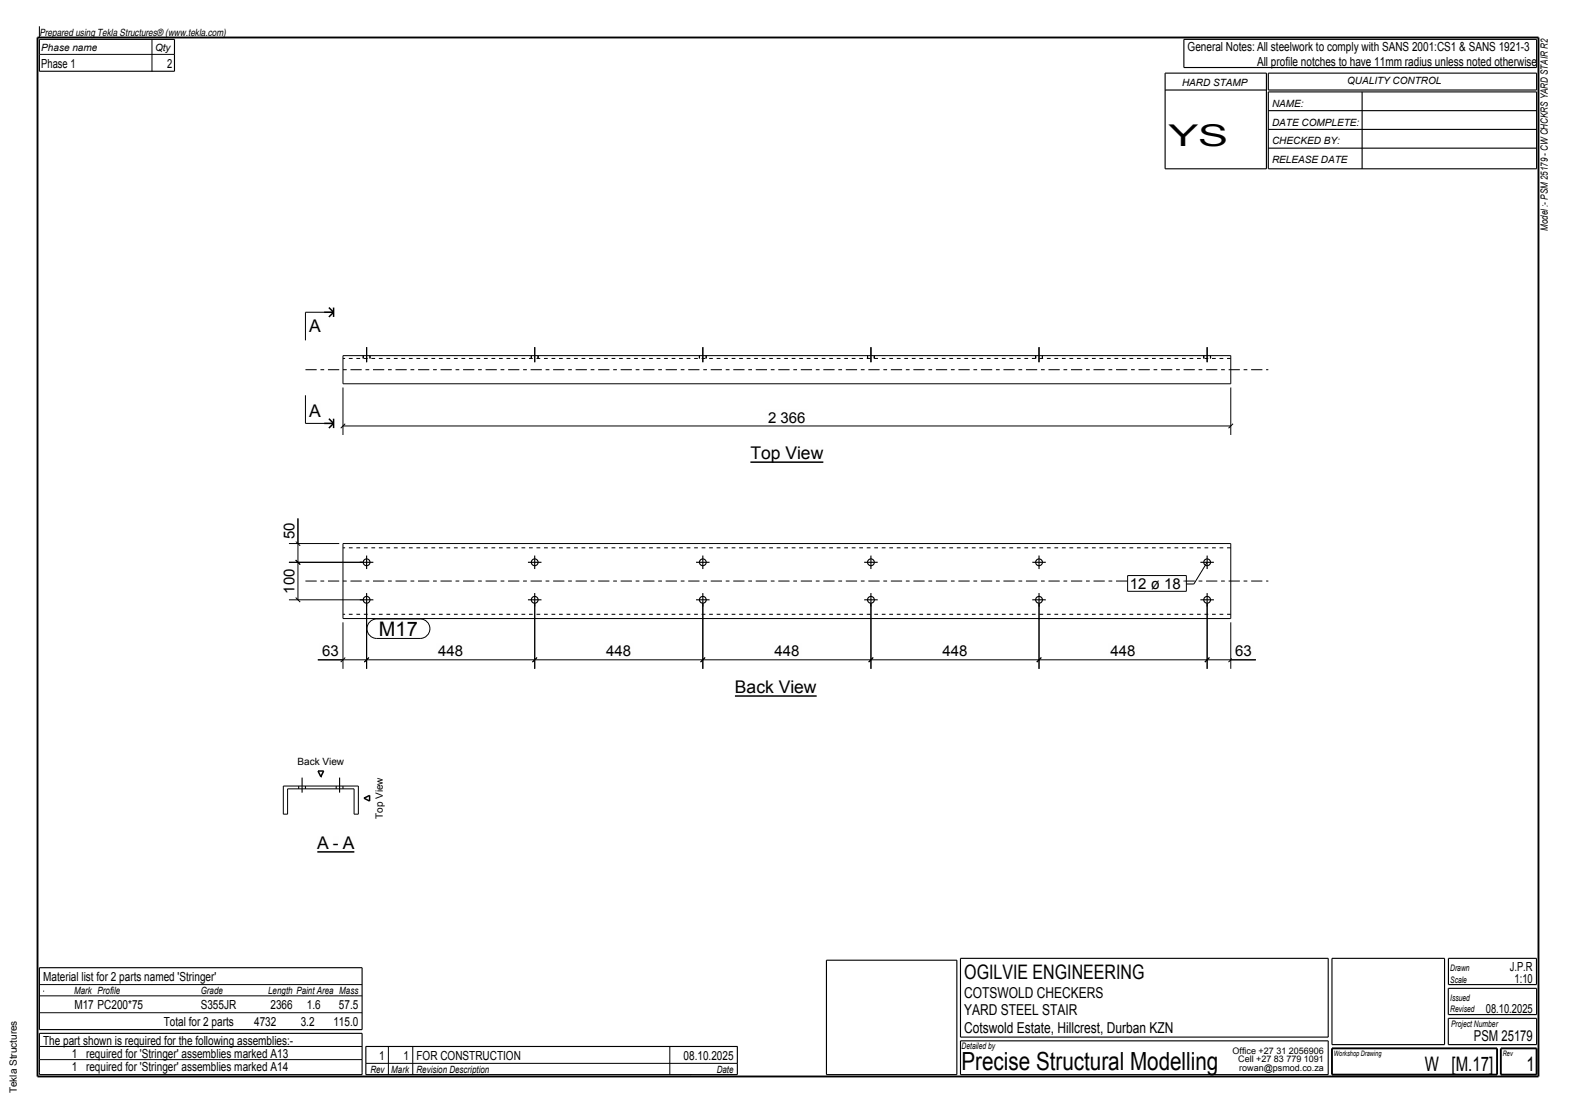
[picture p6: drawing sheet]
<svg xmlns="http://www.w3.org/2000/svg" width="420mm" height="297mm" viewBox="0 0 420 297" stroke-linecap="round" stroke-linejoin="round" font-family="sans-serif">
<path d="M10 10h400v277h-400z" fill="none" stroke="#000" stroke-width=".5"/>
<path d="M200 123.2h19.4" fill="none" stroke="#000" stroke-width=".4"/>
<path d="M200 119h19.4v3.5h-19.4z" fill-rule="evenodd" fill="#fefefb"/>
<path d="M195.9 185.6h21.7" fill="none" stroke="#000" stroke-width=".4"/>
<path d="M195.9 181.3h21.7v3.5h-21.7z" fill-rule="evenodd" fill="#fefefb"/>
<path d="M84.6 227.1h9.8" fill="none" stroke="#000" stroke-width=".4"/>
<g fill="#fefefb">
<path d="M84.6 222.9h3.1v3.5h-3.1z" fill-rule="evenodd"/>
<path d="M88.7 222.9h1.6v3.5h-1.6z" fill-rule="evenodd"/>
<path d="M91.3 222.9h3.1v3.5h-3.1z" fill-rule="evenodd"/>
</g>
<path d="M84.8 205.6h1.5l-.8 1.5zM97 212.8l1.5-.7v1.5z" fill="none" stroke="#000" stroke-width=".4"/>
<path d="M328 95.6h-236.6M328 146.1h-236.6M328 163.8h-236.6" fill="none" stroke="#000" stroke-width=".27" stroke-dasharray="1 1 1 1" stroke-linecap="butt"/>
<g fill="none" stroke="#000" stroke-width=".3">
<path d="M10.5 10.5h36v8.5h-36zM310.5 19.5h27v25.5h-27zM315.5 10.5h94v7.5h-94zM338 19.5h71.5v4.5h-71.5zM310.5 24h27M338 24.5h71.5v20.5h-71.5zM338 29.5h71.5M338 34.5h71.5M338 39.5h71.5M363 24.5v20.5M96.8 94.8v.8M97.7 92.6v4"/>
<path d="M98.6 94.8v.8M141.6 94.8v.8M142.5 92.6v4M143.4 94.8v.8M186.4 94.8v.8M187.3 92.6v4M188.2 94.8v.8M231.2 94.8v.8M232.1 92.6v4M233 94.8v.8M276 94.8v.8M276.9 92.6v4"/>
<path d="M277.8 94.8v.8M320.8 94.8v.8M321.7 92.6v4M322.6 94.8v.8M95.9 159.9h3.6M95.9 149.9h3.6M97.7 148.1v3.6M97.7 158.1v3.6M140.7 159.9h3.6M140.7 149.9h3.6M142.5 148.1v3.6M142.5 158.1v3.6"/>
<path d="M185.5 159.9h3.6M185.5 149.9h3.6M187.3 148.1v3.6M187.3 158.1v3.6M230.3 159.9h3.6M230.3 149.9h3.6M232.1 148.1v3.6M232.1 158.1v3.6M275.1 159.9h3.6M275.1 149.9h3.6M276.9 148.1v3.6M276.9 158.1v3.6"/>
<path d="M319.9 159.9h3.6M319.9 149.9h3.6M321.7 148.1v3.6M321.7 158.1v3.6M79.6 209.6v.7M80.5 207.3v4M81.4 209.6v.7M89.6 209.6v.7M90.5 207.3v4M91.4 209.6v.7M10.5 258h86v16.5h-86zM220.2 256h34.8v30.5h-34.8z"/>
<path d="M256 255.5h98v21h-98zM355 255.5h30v23h-30zM386 255.5h23.5v7h-23.5zM10.5 275.5h86v11h-86zM97.5 279h99v7.5h-99zM256 277.5h98v9h-98zM386 263.5h23.5v7h-23.5zM386 271.5h23.5v7h-23.5z"/>
<circle cx="97.7" cy="159.9" r=".9"/>
<circle cx="97.7" cy="149.9" r=".9"/>
<circle cx="142.5" cy="159.9" r=".9"/>
<circle cx="142.5" cy="149.9" r=".9"/>
<circle cx="187.3" cy="159.9" r=".9"/>
<circle cx="187.3" cy="149.9" r=".9"/>
<circle cx="232.1" cy="159.9" r=".9"/>
<circle cx="232.1" cy="149.9" r=".9"/>
<circle cx="276.9" cy="159.9" r=".9"/>
<circle cx="276.9" cy="149.9" r=".9"/>
<circle cx="321.7" cy="159.9" r=".9"/>
<circle cx="321.7" cy="149.9" r=".9"/>
</g>
<g fill="none" stroke="#000" stroke-width=".27">
<path d="M10.5 14.5h36M10.5 7v3M40.5 10.5v8.5M88.9 83.3h-7.5v7.5M91.4 94.8h236.6v7.5h-236.6zM81.4 105.4v7.5h7.5M91.4 103.3v12.7M91.4 113.6h236.6M92 113l-1.2 1.2M328 103.3v12.7M328.6 113l-1.2 1.2M79.4 138.2v21.7"/>
<path d="M77 144.9h13.4M77 149.9h19.7M77 159.9h19.7M78.8 149.3l1.2 1.2M78.8 144.3l1.2 1.2M78.8 159.3l1.2 1.2M91.4 144.9h236.6v20h-236.6zM321.7 149.9l-3.5 5.8h-2M84.7 175.9h250M91.4 165.9v12.4M92 175.3l-1.2 1.2M97.7 160.9v17.4"/>
<path d="M98.3 175.3l-1.2 1.2M142.5 160.9v17.4M143.1 175.3l-1.2 1.2M187.3 160.9v17.4M187.9 175.3l-1.2 1.2M232.1 160.9v17.4M232.7 175.3l-1.2 1.2M276.9 160.9v17.4M277.5 175.3l-1.2 1.2M321.7 160.9v17.4M322.3 175.3l-1.2 1.2M328 165.9v12.4"/>
<path d="M328.6 175.3l-1.2 1.2M75.5 209.6h20v7.5h-1.1v-6.8h-17.8v6.8h-1.1zM10.5 279h86M10.5 262.5h86M10.5 270h86M10.5 265.5h86M11.5 264.2h.1M97.5 279h99M103.5 279v7.5M110 279v7.5M178.5 279v7.5M10.5 282.5h86"/>
<path d="M97.5 283.5h99M184 286.5h.1"/>
</g>
<path d="M81.4 98.6h256.6M81.4 154.9h256.6" fill="none" stroke="#000" stroke-width=".27" stroke-dasharray="3 1 1 1" stroke-linecap="butt"/>
<path d="M355 279.5h44v7h-44zM400 279.5h9.5v7h-9.5z" fill="none" stroke="#000" stroke-width=".5"/>
<g fill="#fefefb">
<path d="M204.1 109.1h11.2v4.2h-11.2z" fill-rule="evenodd"/>
<path d="M82.4 85h3.1v3.5h-3.1z" fill-rule="evenodd"/>
</g>
<path d="M86.4 83.3h2.5M87.7 82l1.2 1.3M88.9 82v2.5M88.9 83.3l-1.2 1.2" fill="none" stroke="#000" stroke-width=".4"/>
<path d="M82.4 107.6h3.1v3.5h-3.1z" fill-rule="evenodd" fill="#fefefb"/>
<path d="M86.4 112.9h2.5M87.7 111.6l1.2 1.3M88.9 111.6v2.5M88.9 112.9l-1.2 1.2" fill="none" stroke="#000" stroke-width=".4"/>
<g fill="#fefefb">
<path d="M74.9 138.7h4.2v5.7h-4.2z" fill-rule="evenodd"/>
<path d="M101 165.6h10.4v4h-10.4z" fill-rule="evenodd"/>
<path d="M101 165.6h10.4v4h-10.4z" fill-rule="evenodd"/>
</g>
<path d="M98.8 165.6l1.6-.6h11.6a2.6 2.6 0 0 1 2.6 2.6 2.6 2.6 0 0 1-2.6 2.6h-11.6a2.6 2.6 0 0 1-2.5-1.7 2.6 2.6 0 0 1 .9-2.9z" fill="none" stroke="#000" stroke-width=".27"/>
<g fill="#fefefb">
<path d="M301.1 154h13.6v3h-13.6z" fill-rule="evenodd"/>
<path d="M301.1 154h13.6v3h-13.6z" fill-rule="evenodd"/>
</g>
<path d="M315.6 154v3" fill="none" stroke="#fefefb" stroke-width=".27"/>
<path d="M300.5 153.4h15.7v4.2h-15.7z" fill="none" stroke="#000" stroke-width=".27"/>
<g fill="#fefefb">
<path d="M328.5 171.4h5.7v4.2h-5.7z" fill-rule="evenodd"/>
<path d="M85.2 171.4h5.7v4.2h-5.7z" fill-rule="evenodd"/>
<path d="M74.9 151h4.2v7.8h-4.2z" fill-rule="evenodd"/>
<path d="M116.2 171.4h7.8v4.2h-7.8z" fill-rule="evenodd"/>
<path d="M161 171.4h7.8v4.2h-7.8z" fill-rule="evenodd"/>
<path d="M205.8 171.4h7.8v4.2h-7.8z" fill-rule="evenodd"/>
<path d="M250.6 171.4h7.8v4.2h-7.8z" fill-rule="evenodd"/>
<path d="M295.4 171.4h7.8v4.2h-7.8z" fill-rule="evenodd"/>
</g>
<text font-size="8" x="311.4" y="39">YS</text>
<text font-size="6.7" x="256.3" y="285.3">Precise Structural Modelling</text>
<g font-size="5.3">
<text x="101" y="169.6">M17</text>
<text x="257" y="261">OGILVIE ENGINEERING</text>
<text x="379.8" y="285.5">W [M.17]</text>
<text x="406.8" y="285.5">1</text>
</g>
<g font-size="4.7">
<text x="82.4" y="88.5">A</text>
<text x="82.4" y="111.1">A</text>
<text x="200" y="122.5">Top View</text>
<text x="195.9" y="184.8">Back View</text>
<text x="84.6" y="226.4">A - A</text>
</g>
<g font-size="4">
<text x="204.7" y="112.7">2 366</text>
<text x="78.5" y="143.8" transform="rotate(-90 78.5 143.8)">50</text>
<text x="78.5" y="158.2" transform="rotate(-90 78.5 158.2)">100</text>
<text x="301.1" y="157">12 ø 18</text>
<text x="85.8" y="175">63</text>
<text x="116.8" y="175">448</text>
<text x="161.6" y="175">448</text>
<text x="206.4" y="175">448</text>
<text x="251.2" y="175">448</text>
<text x="296" y="175">448</text>
<text x="329.1" y="175">63</text>
<text x="257" y="266">COTSWOLD CHECKERS</text>
<text x="257" y="270.5">YARD STEEL STAIR</text>
<text x="257" y="275.5">Cotswold Estate, Hillcrest, Durban KZN</text>
<text x="392.8" y="277.5">PSM 25179</text>
</g>
<g font-size="3.3">
<text x="11" y="18">Phase 1</text>
<text x="44.5" y="18">2</text>
<text x="316.5" y="13.5">General Notes: All steelwork to comply with SANS 2001:CS1 &amp; SANS 1921-3</text>
<text x="335" y="17.5">All profile notches to have 11mm radius unless noted otherwise</text>
<text x="11.5" y="261.5">Material list for 2 parts named 'Stringer'</text>
<text x="402.4" y="258.7">J.P.R</text>
<text x="403.6" y="262">1:10</text>
<text x="19.8" y="269">M17 PC200*75</text>
<text x="53.5" y="269">S355JR</text>
<text x="72.1" y="269">2366</text>
<text x="81.8" y="269">1.6</text>
<text x="90.3" y="269">57.5</text>
<text x="43.7" y="273.5">Total for 2 parts</text>
<text x="67.7" y="273.5">4732</text>
<text x="80.1" y="273.5">3.2</text>
<text x="88.8" y="273.5">115.0</text>
<text x="396" y="270">08.10.2025</text>
<text x="11.5" y="278.5">The part shown is required for the following assemblies:-</text>
<text x="19.2" y="282">1 required for 'Stringer' assemblies marked A13</text>
<text x="19.2" y="285.5">1 required for 'Stringer' assemblies marked A14</text>
<text x="101" y="282.5">1</text>
<text x="107.5" y="282.5">1 FOR CONSTRUCTION</text>
<text x="182.2" y="282.5">08.10.2025</text>
</g>
<g font-size="2.7">
<text x="10.5" y="9.5">Prepared using Tekla Structures® (www.tekla.com)</text>
<text x="11" y="13.5">Phase name</text>
<text x="41.3" y="13.5">Qty</text>
<text x="315" y="23">HARD STAMP</text>
<text x="359" y="22.5">QUALITY CONTROL</text>
<text x="339" y="28.5">NAME:</text>
<text x="339" y="33.5">DATE COMPLETE:</text>
<text x="339" y="38.5">CHECKED BY:</text>
<text x="339" y="43.5">RELEASE DATE</text>
<text x="412.5" y="61.5" transform="rotate(-90 412.5 61.5)">Model :- PSM 25179 - CW CHCKRS YARD STAIR R2</text>
<text x="79.3" y="204.1">Back View</text>
<text x="102" y="218.4" transform="rotate(-90 102 218.4)">Top View</text>
<text x="19.8" y="265">Mark Profile</text>
<text x="53.5" y="265">Grade</text>
<text x="71.5" y="265">Length Paint Area Mass</text>
<text x="98.7" y="286">Rev</text>
<text x="104.3" y="286">Mark</text>
<text x="111" y="286">Revision Description</text>
<text x="191" y="286">Date</text>
<text x="4.5" y="291.5" transform="rotate(-90 4.5 291.5)">Tekla Structures</text>
</g>
<g font-size="2.4">
<text x="386.5" y="262">Scale</text>
<text x="386.5" y="258.7">Drawn</text>
<text x="386.5" y="266.8">Issued</text>
<text x="386.5" y="269.8">Revised</text>
<text x="386.7" y="273.7">Project Number</text>
<text x="256.3" y="279.7">Detailed by</text>
<text x="328.5" y="281">Office +27 31 2056906</text>
<text x="330" y="283.3">Cell +27 83 779 1091</text>
<text x="330.3" y="285.5">rowan@psmod.co.za</text>
</g>
<g font-size="2">
<text x="355.5" y="281.5">Workshop Drawing</text>
<text x="400.5" y="281.5">Rev</text>
</g>
</svg>
